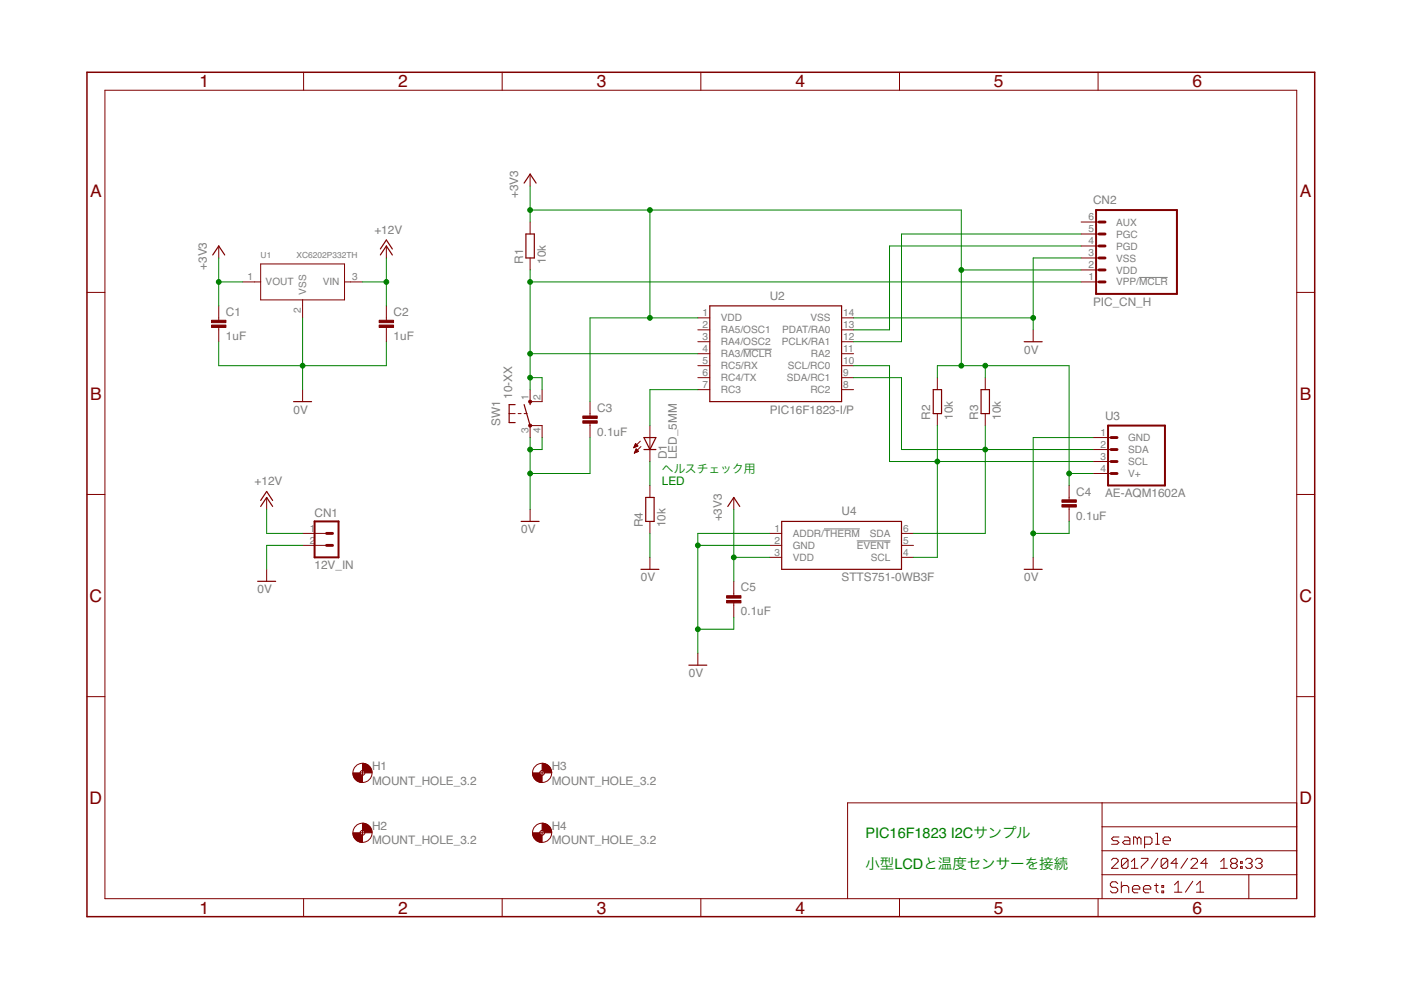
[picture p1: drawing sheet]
<?xml version="1.0" encoding="utf-8"?>
<!DOCTYPE eagle SYSTEM "eagle.dtd">
<eagle version="7.5.0">
<drawing>
<settings>
<setting alwaysvectorfont="no"/>
<setting verticaltext="up"/>
</settings>
<grid distance="0.1" unitdist="inch" unit="inch" style="lines" multiple="1" display="no" altdistance="0.01" altunitdist="inch" altunit="inch"/>
<schematic xreflabel="%F%N/%S.%C%R" xrefpart="/%S.%C%R">
<libraries>
<library name="Generic">
<symbols>
<symbol name="A4L-LOC">
<wire x1="256.54" y1="3.81" x2="256.54" y2="8.89" width="0.1016" layer="94"/>
<wire x1="256.54" y1="8.89" x2="256.54" y2="13.97" width="0.1016" layer="94"/>
<wire x1="256.54" y1="13.97" x2="256.54" y2="19.05" width="0.1016" layer="94"/>
<wire x1="256.54" y1="19.05" x2="256.54" y2="24.13" width="0.1016" layer="94"/>
<wire x1="161.29" y1="3.81" x2="161.29" y2="24.13" width="0.1016" layer="94"/>
<wire x1="161.29" y1="24.13" x2="215.265" y2="24.13" width="0.1016" layer="94"/>
<wire x1="215.265" y1="24.13" x2="256.54" y2="24.13" width="0.1016" layer="94"/>
<wire x1="246.38" y1="3.81" x2="246.38" y2="8.89" width="0.1016" layer="94"/>
<wire x1="246.38" y1="8.89" x2="256.54" y2="8.89" width="0.1016" layer="94"/>
<wire x1="246.38" y1="8.89" x2="215.265" y2="8.89" width="0.1016" layer="94"/>
<wire x1="215.265" y1="8.89" x2="215.265" y2="3.81" width="0.1016" layer="94"/>
<wire x1="215.265" y1="8.89" x2="215.265" y2="13.97" width="0.1016" layer="94"/>
<wire x1="215.265" y1="13.97" x2="256.54" y2="13.97" width="0.1016" layer="94"/>
<wire x1="215.265" y1="13.97" x2="215.265" y2="19.05" width="0.1016" layer="94"/>
<wire x1="215.265" y1="19.05" x2="256.54" y2="19.05" width="0.1016" layer="94"/>
<wire x1="215.265" y1="19.05" x2="215.265" y2="24.13" width="0.1016" layer="94"/>
<text x="217.17" y="15.24" size="2.54" layer="94" font="vector">&gt;DRAWING_NAME</text>
<text x="217.17" y="10.16" size="2.286" layer="94" font="vector">&gt;LAST_DATE_TIME</text>
<text x="230.505" y="5.08" size="2.54" layer="94" font="vector">&gt;SHEET</text>
<text x="216.916" y="4.953" size="2.54" layer="94" font="vector">Sheet:</text>
<frame x1="0" y1="0" x2="260.35" y2="179.07" columns="6" rows="4" layer="94"/>
</symbol>
<symbol name="MOUNT_HOLE">
<wire x1="0" y1="1.27" x2="1.27" y2="0" width="1.524" layer="94" curve="-90" cap="flat"/>
<wire x1="-1.27" y1="0" x2="0" y2="-1.27" width="1.524" layer="94" curve="90" cap="flat"/>
<wire x1="-0.508" y1="0" x2="0.508" y2="0" width="0.0508" layer="94"/>
<wire x1="0" y1="0.508" x2="0" y2="-0.508" width="0.0508" layer="94"/>
<circle x="0" y="0" radius="2.032" width="0.0508" layer="94"/>
<circle x="0" y="0" radius="0.508" width="0.0508" layer="94"/>
<text x="2.032" y="0.5842" size="1.778" layer="95">&gt;NAME</text>
<text x="2.032" y="-2.4638" size="1.778" layer="96">&gt;VALUE</text>
</symbol>
</symbols>
<devicesets>
<deviceset name="A4L-LOC" prefix="FRAME">
<gates>
<gate name="G$1" symbol="A4L-LOC" x="0" y="0"/>
</gates>
<devices>
<device name="">
<technologies>
<technology name=""/>
</technologies>
</device>
</devices>
</deviceset>
<deviceset name="MOUNT_HOLE" prefix="H">
<gates>
<gate name="G$1" symbol="MOUNT_HOLE" x="0" y="0"/>
</gates>
<devices>
<device name="_3.2" package="3,2">
<technologies>
<technology name=""/>
</technologies>
</device>
</devices>
</deviceset>
</devicesets>
</library>
<library name="Parts">
<symbols>
<symbol name="RESISTOR">
<wire x1="2.54" y1="-0.889" x2="7.62" y2="-0.889" width="0.254" layer="94"/>
<wire x1="7.62" y1="0.889" x2="2.54" y2="0.889" width="0.254" layer="94"/>
<wire x1="7.62" y1="-0.889" x2="7.62" y2="0.889" width="0.254" layer="94"/>
<wire x1="2.54" y1="-0.889" x2="2.54" y2="0.889" width="0.254" layer="94"/>
<text x="1.27" y="1.4986" size="1.778" layer="95">&gt;NAME</text>
<text x="1.27" y="-3.302" size="1.778" layer="96">&gt;VALUE</text>
<pin name="2" x="10.16" y="0" visible="off" length="short" direction="pas" swaplevel="1" rot="R180"/>
<pin name="1" x="0" y="0" visible="off" length="short" direction="pas" swaplevel="1"/>
</symbol>
<symbol name="CAP">
<wire x1="0" y1="-2.54" x2="0" y2="-3.048" width="0.1524" layer="94"/>
<wire x1="0" y1="-5.08" x2="0" y2="-4.572" width="0.1524" layer="94"/>
<text x="1.524" y="-2.159" size="1.778" layer="95">&gt;NAME</text>
<text x="1.524" y="-7.239" size="1.778" layer="96">&gt;VALUE</text>
<rectangle x1="-1.524" y1="-4.572" x2="1.524" y2="-4.064" layer="94"/>
<rectangle x1="-1.524" y1="-3.556" x2="1.524" y2="-3.048" layer="94"/>
<pin name="1" x="0" y="0" visible="off" length="short" direction="pas" swaplevel="1" rot="R270"/>
<pin name="2" x="0" y="-7.62" visible="off" length="short" direction="pas" swaplevel="1" rot="R90"/>
</symbol>
<symbol name="TS2">
<wire x1="0" y1="1.905" x2="0" y2="2.54" width="0.254" layer="94"/>
<wire x1="-4.445" y1="1.905" x2="-3.175" y2="1.905" width="0.254" layer="94"/>
<wire x1="-4.445" y1="-1.905" x2="-3.175" y2="-1.905" width="0.254" layer="94"/>
<wire x1="-4.445" y1="1.905" x2="-4.445" y2="0" width="0.254" layer="94"/>
<wire x1="-4.445" y1="0" x2="-4.445" y2="-1.905" width="0.254" layer="94"/>
<wire x1="-2.54" y1="0" x2="-1.905" y2="0" width="0.1524" layer="94"/>
<wire x1="-1.27" y1="0" x2="-0.635" y2="0" width="0.1524" layer="94"/>
<wire x1="-4.445" y1="0" x2="-3.175" y2="0" width="0.1524" layer="94"/>
<wire x1="2.54" y1="2.54" x2="0" y2="2.54" width="0.1524" layer="94"/>
<wire x1="2.54" y1="-2.54" x2="0" y2="-2.54" width="0.1524" layer="94"/>
<wire x1="0" y1="-2.54" x2="-1.27" y2="1.905" width="0.254" layer="94"/>
<circle x="0" y="-2.54" radius="0.127" width="0.4064" layer="94"/>
<circle x="0" y="2.54" radius="0.127" width="0.4064" layer="94"/>
<text x="-6.35" y="-2.54" size="1.778" layer="95" rot="R90">&gt;NAME</text>
<text x="-3.81" y="3.175" size="1.778" layer="96" rot="R90">&gt;VALUE</text>
<pin name="P" x="0" y="-5.08" visible="pad" length="short" direction="pas" swaplevel="2" rot="R90"/>
<pin name="S" x="0" y="5.08" visible="pad" length="short" direction="pas" swaplevel="1" rot="R270"/>
<pin name="S1" x="2.54" y="5.08" visible="pad" length="short" direction="pas" swaplevel="1" rot="R270"/>
<pin name="P1" x="2.54" y="-5.08" visible="pad" length="short" direction="pas" swaplevel="2" rot="R90"/>
</symbol>
<symbol name="PMIC-XC6202">
<wire x1="-8.89" y1="3.81" x2="8.89" y2="3.81" width="0.1524" layer="94"/>
<wire x1="8.89" y1="3.81" x2="8.89" y2="0" width="0.1524" layer="94"/>
<wire x1="8.89" y1="0" x2="8.89" y2="-3.81" width="0.1524" layer="94"/>
<wire x1="8.89" y1="-3.81" x2="0" y2="-3.81" width="0.1524" layer="94"/>
<wire x1="0" y1="-3.81" x2="-8.89" y2="-3.81" width="0.1524" layer="94"/>
<wire x1="-8.89" y1="-3.81" x2="-8.89" y2="0" width="0.1524" layer="94"/>
<pin name="VOUT" x="-12.7" y="0" length="short" direction="pas"/>
<pin name="VIN" x="12.7" y="0" length="short" direction="pas" rot="R180"/>
<pin name="VSS" x="0" y="-7.62" length="short" direction="pas" rot="R90"/>
<wire x1="-8.89" y1="0" x2="-8.89" y2="3.81" width="0.1524" layer="94"/>
<wire x1="-10.16" y1="0" x2="-8.89" y2="0" width="0.1524" layer="94"/>
<wire x1="0" y1="-5.08" x2="0" y2="-3.81" width="0.1524" layer="94"/>
<wire x1="10.16" y1="0" x2="8.89" y2="0" width="0.1524" layer="94"/>
<text x="-1.27" y="5.08" size="1.27" layer="96" ratio="10">&gt;VALUE</text>
<text x="-8.89" y="5.08" size="1.27" layer="95" ratio="10">&gt;NAME</text>
</symbol>
<symbol name="PIC16F1823">
<wire x1="2.54" y1="2.54" x2="30.48" y2="2.54" width="0.254" layer="94"/>
<wire x1="30.48" y1="2.54" x2="30.48" y2="-17.78" width="0.254" layer="94"/>
<wire x1="30.48" y1="-17.78" x2="2.54" y2="-17.78" width="0.254" layer="94"/>
<text x="15.24" y="3.81" size="1.778" layer="95">&gt;NAME</text>
<text x="15.24" y="-20.32" size="1.778" layer="96">&gt;VALUE</text>
<pin name="VDD" x="0" y="0" length="short" direction="pas"/>
<pin name="RA5/OSC1" x="0" y="-2.54" length="short"/>
<pin name="RA4/OSC2" x="0" y="-5.08" length="short"/>
<pin name="VSS" x="33.02" y="0" length="short" direction="pas" rot="R180"/>
<pin name="PDAT/RA0" x="33.02" y="-2.54" length="short" rot="R180"/>
<pin name="PCLK/RA1" x="33.02" y="-5.08" length="short" rot="R180"/>
<pin name="RC2" x="33.02" y="-15.24" length="short" rot="R180"/>
<pin name="RA3/!MCLR!" x="0" y="-7.62" length="short"/>
<pin name="RA2" x="33.02" y="-7.62" length="short" rot="R180"/>
<pin name="SDA/RC1" x="33.02" y="-12.7" length="short" rot="R180"/>
<pin name="RC3" x="0" y="-15.24" length="short"/>
<pin name="RC4/TX" x="0" y="-12.7" length="short"/>
<wire x1="2.54" y1="-17.78" x2="2.54" y2="2.54" width="0.254" layer="94"/>
<pin name="RC5/RX" x="0" y="-10.16" length="short"/>
<pin name="SCL/RC0" x="33.02" y="-10.16" length="short" rot="R180"/>
</symbol>
<symbol name="LED">
<wire x1="1.27" y1="0" x2="0" y2="-2.54" width="0.254" layer="94"/>
<wire x1="0" y1="-2.54" x2="-1.27" y2="0" width="0.254" layer="94"/>
<wire x1="1.27" y1="-2.54" x2="0" y2="-2.54" width="0.254" layer="94"/>
<wire x1="0" y1="-2.54" x2="-1.27" y2="-2.54" width="0.254" layer="94"/>
<wire x1="1.27" y1="0" x2="0" y2="0" width="0.254" layer="94"/>
<wire x1="0" y1="0" x2="-1.27" y2="0" width="0.254" layer="94"/>
<wire x1="0" y1="0" x2="0" y2="-2.54" width="0.1524" layer="94"/>
<wire x1="-2.032" y1="-0.762" x2="-3.429" y2="-2.159" width="0.1524" layer="94"/>
<wire x1="-1.905" y1="-1.905" x2="-3.302" y2="-3.302" width="0.1524" layer="94"/>
<text x="3.556" y="-4.572" size="1.778" layer="95" rot="R90">&gt;NAME</text>
<text x="5.715" y="-4.572" size="1.778" layer="96" rot="R90">&gt;VALUE</text>
<pin name="C" x="0" y="-5.08" visible="off" length="short" direction="pas" rot="R90"/>
<pin name="A" x="0" y="2.54" visible="off" length="short" direction="pas" rot="R270"/>
<polygon width="0.1524" layer="94">
<vertex x="-3.429" y="-2.159"/>
<vertex x="-3.048" y="-1.27"/>
<vertex x="-2.54" y="-1.778"/>
</polygon>
<polygon width="0.1524" layer="94">
<vertex x="-3.302" y="-3.302"/>
<vertex x="-2.921" y="-2.413"/>
<vertex x="-2.413" y="-2.921"/>
</polygon>
</symbol>
<symbol name="STTS751">
<wire x1="2.54" y1="2.54" x2="27.94" y2="2.54" width="0.254" layer="94"/>
<wire x1="27.94" y1="2.54" x2="27.94" y2="-7.62" width="0.254" layer="94"/>
<wire x1="27.94" y1="-7.62" x2="2.54" y2="-7.62" width="0.254" layer="94"/>
<wire x1="2.54" y1="-7.62" x2="2.54" y2="2.54" width="0.254" layer="94"/>
<text x="15.24" y="3.81" size="1.778" layer="95">&gt;NAME</text>
<text x="15.24" y="-10.16" size="1.778" layer="96">&gt;VALUE</text>
<pin name="ADDR/!THERM!" x="0" y="0" length="short"/>
<pin name="VDD" x="0" y="-5.08" length="short" direction="pas"/>
<pin name="GND" x="0" y="-2.54" length="short" direction="pas"/>
<pin name="SDA" x="30.48" y="0" length="short" rot="R180"/>
<pin name="!EVENT!" x="30.48" y="-2.54" length="short" rot="R180"/>
<pin name="SCL" x="30.48" y="-5.08" length="short" rot="R180"/>
</symbol>
</symbols>
<devicesets>
<deviceset name="RESISTOR" prefix="R" uservalue="yes">
<gates>
<gate name="G$1" symbol="RESISTOR" x="0" y="0"/>
</gates>
<devices>
<device name="_0805" package="SMD_2012">
<connects>
<connect gate="G$1" pin="1" pad="1"/>
<connect gate="G$1" pin="2" pad="2"/>
</connects>
<technologies>
<technology name=""/>
</technologies>
</device>
<device name="_0603" package="SMD_1608">
<connects>
<connect gate="G$1" pin="1" pad="1"/>
<connect gate="G$1" pin="2" pad="2"/>
</connects>
<technologies>
<technology name=""/>
</technologies>
</device>
<device name="_600MIL" package="RESISTOR_0411_600MIL">
<connects>
<connect gate="G$1" pin="1" pad="1"/>
<connect gate="G$1" pin="2" pad="2"/>
</connects>
<technologies>
<technology name=""/>
</technologies>
</device>
<device name="_300MIL" package="RESISTOR_0207_300MIL">
<connects>
<connect gate="G$1" pin="1" pad="1"/>
<connect gate="G$1" pin="2" pad="2"/>
</connects>
<technologies>
<technology name=""/>
</technologies>
</device>
</devices>
</deviceset>
<deviceset name="CAP" prefix="C" uservalue="yes">
<gates>
<gate name="G$1" symbol="CAP" x="0" y="0"/>
</gates>
<devices>
<device name="_0805" package="SMD_2012">
<connects>
<connect gate="G$1" pin="1" pad="1"/>
<connect gate="G$1" pin="2" pad="2"/>
</connects>
<technologies>
<technology name=""/>
</technologies>
</device>
<device name="_0603" package="SMD_1608">
<connects>
<connect gate="G$1" pin="1" pad="1"/>
<connect gate="G$1" pin="2" pad="2"/>
</connects>
<technologies>
<technology name=""/>
</technologies>
</device>
<device name="_100MIL" package="CAP_100MIL">
<connects>
<connect gate="G$1" pin="1" pad="1"/>
<connect gate="G$1" pin="2" pad="2"/>
</connects>
<technologies>
<technology name=""/>
</technologies>
</device>
<device name="_200MIL" package="CAP_200MIL">
<connects>
<connect gate="G$1" pin="1" pad="1"/>
<connect gate="G$1" pin="2" pad="2"/>
</connects>
<technologies>
<technology name=""/>
</technologies>
</device>
</devices>
</deviceset>
<deviceset name="10-XX" prefix="SW">
<gates>
<gate name="1" symbol="TS2" x="0" y="0"/>
</gates>
<devices>
<device name="" package="B3F-10XX">
<connects>
<connect gate="1" pin="P" pad="3"/>
<connect gate="1" pin="P1" pad="4"/>
<connect gate="1" pin="S" pad="1"/>
<connect gate="1" pin="S1" pad="2"/>
</connects>
<technologies>
<technology name=""/>
</technologies>
</device>
</devices>
</deviceset>
<deviceset name="XC6202*" prefix="U">
<gates>
<gate name="G$1" symbol="PMIC-XC6202" x="0" y="7.62"/>
</gates>
<devices>
<device name="P332TH" package="TO92-LINE">
<connects>
<connect gate="G$1" pin="VIN" pad="3"/>
<connect gate="G$1" pin="VOUT" pad="1"/>
<connect gate="G$1" pin="VSS" pad="2"/>
</connects>
<technologies>
<technology name=""/>
</technologies>
</device>
<device name="P502TB" package="TO92-LINE">
<connects>
<connect gate="G$1" pin="VIN" pad="3"/>
<connect gate="G$1" pin="VOUT" pad="1"/>
<connect gate="G$1" pin="VSS" pad="2"/>
</connects>
<technologies>
<technology name=""/>
</technologies>
</device>
</devices>
</deviceset>
<deviceset name="PIC16F1823*" prefix="U">
<gates>
<gate name="G$1" symbol="PIC16F1823" x="0" y="0"/>
</gates>
<devices>
<device name="-I/P" package="DIL14">
<connects>
<connect gate="G$1" pin="PCLK/RA1" pad="12"/>
<connect gate="G$1" pin="PDAT/RA0" pad="13"/>
<connect gate="G$1" pin="RA2" pad="11"/>
<connect gate="G$1" pin="RA3/!MCLR!" pad="4"/>
<connect gate="G$1" pin="RA4/OSC2" pad="3"/>
<connect gate="G$1" pin="RA5/OSC1" pad="2"/>
<connect gate="G$1" pin="RC2" pad="8"/>
<connect gate="G$1" pin="RC3" pad="7"/>
<connect gate="G$1" pin="RC4/TX" pad="6"/>
<connect gate="G$1" pin="RC5/RX" pad="5"/>
<connect gate="G$1" pin="SCL/RC0" pad="10"/>
<connect gate="G$1" pin="SDA/RC1" pad="9"/>
<connect gate="G$1" pin="VDD" pad="1"/>
<connect gate="G$1" pin="VSS" pad="14"/>
</connects>
<technologies>
<technology name=""/>
</technologies>
</device>
</devices>
</deviceset>
<deviceset name="LED" prefix="D">
<gates>
<gate name="G$1" symbol="LED" x="0" y="-2.54"/>
</gates>
<devices>
<device name="_5MM" package="LED5MM">
<connects>
<connect gate="G$1" pin="A" pad="A"/>
<connect gate="G$1" pin="C" pad="K"/>
</connects>
<technologies>
<technology name=""/>
</technologies>
</device>
</devices>
</deviceset>
<deviceset name="STTS751" prefix="U">
<gates>
<gate name="G$1" symbol="STTS751" x="0" y="0"/>
</gates>
<devices>
<device name="-0WB3F" package="SOT23-6L">
<connects>
<connect gate="G$1" pin="!EVENT!" pad="5"/>
<connect gate="G$1" pin="ADDR/!THERM!" pad="1"/>
<connect gate="G$1" pin="GND" pad="2"/>
<connect gate="G$1" pin="SCL" pad="4"/>
<connect gate="G$1" pin="SDA" pad="6"/>
<connect gate="G$1" pin="VDD" pad="3"/>
</connects>
<technologies>
<technology name=""/>
</technologies>
</device>
</devices>
</deviceset>
</devicesets>
</library>
<library name="Supply">
<symbols>
<symbol name="+12V">
<wire x1="1.27" y1="-1.905" x2="0" y2="0" width="0.254" layer="94"/>
<wire x1="0" y1="0" x2="-1.27" y2="-1.905" width="0.254" layer="94"/>
<wire x1="1.27" y1="-0.635" x2="0" y2="1.27" width="0.254" layer="94"/>
<wire x1="0" y1="1.27" x2="-1.27" y2="-0.635" width="0.254" layer="94"/>
<text x="-2.54" y="2.54" size="1.778" layer="96">&gt;VALUE</text>
<pin name="+12V" x="0" y="-2.54" visible="off" length="short" direction="sup" rot="R90"/>
</symbol>
<symbol name="0V">
<wire x1="-1.905" y1="0" x2="1.905" y2="0" width="0.254" layer="94"/>
<text x="-1.905" y="-2.54" size="1.778" layer="96">&gt;VALUE</text>
<pin name="0V" x="0" y="2.54" visible="off" length="short" direction="sup" rot="R270"/>
</symbol>
<symbol name="+3V3">
<wire x1="1.27" y1="-1.905" x2="0" y2="0" width="0.254" layer="94"/>
<wire x1="0" y1="0" x2="-1.27" y2="-1.905" width="0.254" layer="94"/>
<text x="-2.54" y="-5.08" size="1.778" layer="96" rot="R90">&gt;VALUE</text>
<pin name="+3V3" x="0" y="-2.54" visible="off" length="short" direction="sup" rot="R90"/>
</symbol>
</symbols>
<devicesets>
<deviceset name="+12V" prefix="P+">
<gates>
<gate name="1" symbol="+12V" x="0" y="0"/>
</gates>
<devices>
<device name="">
<technologies>
<technology name=""/>
</technologies>
</device>
</devices>
</deviceset>
<deviceset name="0V" prefix="GND">
<gates>
<gate name="1" symbol="0V" x="0" y="0"/>
</gates>
<devices>
<device name="">
<technologies>
<technology name=""/>
</technologies>
</device>
</devices>
</deviceset>
<deviceset name="+3V3" prefix="+3V3">
<gates>
<gate name="G$1" symbol="+3V3" x="0" y="0"/>
</gates>
<devices>
<device name="">
<technologies>
<technology name=""/>
</technologies>
</device>
</devices>
</deviceset>
</devicesets>
</library>
<library name="Connectors">
<symbols>
<symbol name="PIC_CN">
<wire x1="20.32" y1="-2.54" x2="3.175" y2="-2.54" width="0.4064" layer="94"/>
<wire x1="3.81" y1="5.08" x2="5.08" y2="5.08" width="0.6096" layer="94"/>
<wire x1="3.81" y1="2.54" x2="5.08" y2="2.54" width="0.6096" layer="94"/>
<wire x1="3.81" y1="0" x2="5.08" y2="0" width="0.6096" layer="94"/>
<wire x1="3.81" y1="10.16" x2="5.08" y2="10.16" width="0.6096" layer="94"/>
<wire x1="3.81" y1="7.62" x2="5.08" y2="7.62" width="0.6096" layer="94"/>
<wire x1="3.81" y1="12.7" x2="5.08" y2="12.7" width="0.6096" layer="94"/>
<wire x1="3.175" y1="15.24" x2="3.175" y2="-2.54" width="0.4064" layer="94"/>
<wire x1="20.32" y1="-2.54" x2="20.32" y2="15.24" width="0.4064" layer="94"/>
<wire x1="3.175" y1="15.24" x2="20.32" y2="15.24" width="0.4064" layer="94"/>
<text x="2.54" y="-5.08" size="1.778" layer="96">&gt;VALUE</text>
<pin name="VPP/!MCLR" x="0" y="0" length="middle" direction="in" swaplevel="1"/>
<pin name="VDD" x="0" y="2.54" length="middle" direction="pas" swaplevel="1"/>
<pin name="VSS" x="0" y="5.08" length="middle" direction="pas" swaplevel="1"/>
<pin name="PGD" x="0" y="7.62" length="middle" swaplevel="1"/>
<pin name="PGC" x="0" y="10.16" length="middle" direction="in" swaplevel="1"/>
<pin name="AUX" x="0" y="12.7" length="middle" swaplevel="1"/>
<text x="2.54" y="16.51" size="1.778" layer="95">&gt;NAME</text>
</symbol>
<symbol name="CN_CONNECTION">
<wire x1="5.08" y1="-2.54" x2="0" y2="-2.54" width="0.4064" layer="94"/>
<wire x1="2.54" y1="2.54" x2="3.81" y2="2.54" width="0.6096" layer="94"/>
<wire x1="2.54" y1="0" x2="3.81" y2="0" width="0.6096" layer="94"/>
<wire x1="0" y1="5.08" x2="0" y2="-2.54" width="0.4064" layer="94"/>
<wire x1="5.08" y1="-2.54" x2="5.08" y2="5.08" width="0.4064" layer="94"/>
<wire x1="0" y1="5.08" x2="5.08" y2="5.08" width="0.4064" layer="94"/>
<text x="0" y="-5.08" size="1.778" layer="96">&gt;VALUE</text>
<pin name="2" x="-2.54" y="0" visible="pad" length="middle" direction="pas" swaplevel="1"/>
<pin name="1" x="-2.54" y="2.54" visible="pad" length="middle" direction="pas" swaplevel="1"/>
<text x="0" y="6.096" size="1.778" layer="95">&gt;NAME</text>
</symbol>
</symbols>
<devicesets>
<deviceset name="PIC_CN" prefix="CN">
<gates>
<gate name="G$1" symbol="PIC_CN" x="0" y="0"/>
</gates>
<devices>
<device name="_H" package="HEADER_6PIN">
<connects>
<connect gate="G$1" pin="AUX" pad="6"/>
<connect gate="G$1" pin="PGC" pad="5"/>
<connect gate="G$1" pin="PGD" pad="4"/>
<connect gate="G$1" pin="VDD" pad="2"/>
<connect gate="G$1" pin="VPP/!MCLR" pad="1"/>
<connect gate="G$1" pin="VSS" pad="3"/>
</connects>
<technologies>
<technology name=""/>
</technologies>
</device>
</devices>
</deviceset>
<deviceset name="CONN_2PIN" prefix="CN">
<gates>
<gate name="G$1" symbol="CN_CONNECTION" x="2.54" y="-2.54"/>
</gates>
<devices>
<device name="-L" package="HEADER_L_2PIN">
<connects>
<connect gate="G$1" pin="1" pad="1"/>
<connect gate="G$1" pin="2" pad="2"/>
</connects>
<technologies>
<technology name=""/>
</technologies>
</device>
</devices>
</deviceset>
</devicesets>
</library>
<library name="PartsForProto">
<symbols>
<symbol name="AE-AQM1602A">
<wire x1="15.24" y1="-10.16" x2="3.175" y2="-10.16" width="0.4064" layer="94"/>
<wire x1="3.81" y1="-5.08" x2="5.08" y2="-5.08" width="0.6096" layer="94"/>
<wire x1="3.81" y1="-7.62" x2="5.08" y2="-7.62" width="0.6096" layer="94"/>
<wire x1="3.81" y1="0" x2="5.08" y2="0" width="0.6096" layer="94"/>
<wire x1="3.81" y1="-2.54" x2="5.08" y2="-2.54" width="0.6096" layer="94"/>
<wire x1="3.175" y1="2.54" x2="3.175" y2="-10.16" width="0.4064" layer="94"/>
<wire x1="15.24" y1="-10.16" x2="15.24" y2="2.54" width="0.4064" layer="94"/>
<wire x1="3.175" y1="2.54" x2="15.24" y2="2.54" width="0.4064" layer="94"/>
<text x="2.54" y="-12.7" size="1.778" layer="96">&gt;VALUE</text>
<pin name="V+" x="0" y="-7.62" length="middle" direction="pas" swaplevel="1"/>
<pin name="GND" x="0" y="0" length="middle" direction="pas" swaplevel="1"/>
<pin name="SCL" x="0" y="-5.08" length="middle" swaplevel="1"/>
<pin name="SDA" x="0" y="-2.54" length="middle" swaplevel="1"/>
<text x="2.54" y="3.81" size="1.778" layer="95">&gt;NAME</text>
</symbol>
</symbols>
<devicesets>
<deviceset name="AE-AQM1602A" prefix="U">
<gates>
<gate name="G$1" symbol="AE-AQM1602A" x="0" y="0"/>
</gates>
<devices>
<device name="" package="AE-AQM1602A">
<connects>
<connect gate="G$1" pin="GND" pad="1"/>
<connect gate="G$1" pin="SCL" pad="3"/>
<connect gate="G$1" pin="SDA" pad="2"/>
<connect gate="G$1" pin="V+" pad="4"/>
</connects>
<technologies>
<technology name=""/>
</technologies>
</device>
</devices>
</deviceset>
</devicesets>
</library>
</libraries>
<attributes>
</attributes>
<variantdefs>
</variantdefs>
<classes>
<class number="0" name="default" width="0" drill="0">
</class>
</classes>
<parts>
<part name="FRAME1" library="Generic" deviceset="A4L-LOC" device=""/>
<part name="C3" library="Parts" deviceset="CAP" device="_200MIL" value="0.1uF"/>
<part name="R1" library="Parts" deviceset="RESISTOR" device="_300MIL" value="10k"/>
<part name="CN2" library="Connectors" deviceset="PIC_CN" device="_H"/>
<part name="U1" library="Parts" deviceset="XC6202*" device="P332TH" value="XC6202P332TH"/>
<part name="C1" library="Parts" deviceset="CAP" device="_200MIL" value="1uF"/>
<part name="C2" library="Parts" deviceset="CAP" device="_200MIL" value="1uF"/>
<part name="P+6" library="Supply" deviceset="+12V" device=""/>
<part name="GND6" library="Supply" deviceset="0V" device=""/>
<part name="SW1" library="Parts" deviceset="10-XX" device=""/>
<part name="GND1" library="Supply" deviceset="0V" device=""/>
<part name="H1" library="Generic" deviceset="MOUNT_HOLE" device="_3.2"/>
<part name="H2" library="Generic" deviceset="MOUNT_HOLE" device="_3.2"/>
<part name="H3" library="Generic" deviceset="MOUNT_HOLE" device="_3.2"/>
<part name="H4" library="Generic" deviceset="MOUNT_HOLE" device="_3.2"/>
<part name="GND3" library="Supply" deviceset="0V" device=""/>
<part name="P+2" library="Supply" deviceset="+12V" device=""/>
<part name="CN1" library="Connectors" deviceset="CONN_2PIN" device="-L" value="12V_IN"/>
<part name="U3" library="PartsForProto" deviceset="AE-AQM1602A" device=""/>
<part name="GND4" library="Supply" deviceset="0V" device=""/>
<part name="U2" library="Parts" deviceset="PIC16F1823*" device="-I/P"/>
<part name="R2" library="Parts" deviceset="RESISTOR" device="_300MIL" value="10k"/>
<part name="R3" library="Parts" deviceset="RESISTOR" device="_300MIL" value="10k"/>
<part name="+3V1" library="Supply" deviceset="+3V3" device=""/>
<part name="+3V2" library="Supply" deviceset="+3V3" device=""/>
<part name="C4" library="Parts" deviceset="CAP" device="_200MIL" value="0.1uF"/>
<part name="GND2" library="Supply" deviceset="0V" device=""/>
<part name="D1" library="Parts" deviceset="LED" device="_5MM"/>
<part name="R4" library="Parts" deviceset="RESISTOR" device="_300MIL" value="10k"/>
<part name="GND5" library="Supply" deviceset="0V" device=""/>
<part name="U4" library="Parts" deviceset="STTS751" device="-0WB3F"/>
<part name="C5" library="Parts" deviceset="CAP" device="_200MIL" value="0.1uF"/>
<part name="GND7" library="Supply" deviceset="0V" device=""/>
<part name="+3V3" library="Supply" deviceset="+3V3" device=""/>
</parts>
<sheets>
<sheet>
<plain>
<text x="121.92" y="91.44" size="1.778" layer="91">ヘルスチェック用
LED</text>
<text x="165.1" y="10.16" size="2.1844" layer="91">PIC16F1823 I2Cサンプル

小型LCDと温度センサーを接続</text>
</plain>
<instances>
<instance part="FRAME1" gate="G$1" x="0" y="0"/>
<instance part="C3" gate="G$1" x="106.68" y="109.22"/>
<instance part="R1" gate="G$1" x="93.98" y="137.16" rot="R90"/>
<instance part="CN2" gate="G$1" x="210.82" y="134.62"/>
<instance part="U1" gate="G$1" x="45.72" y="134.62"/>
<instance part="C1" gate="G$1" x="27.94" y="129.54"/>
<instance part="C2" gate="G$1" x="63.5" y="129.54"/>
<instance part="P+6" gate="1" x="63.5" y="142.24"/>
<instance part="GND6" gate="1" x="45.72" y="109.22"/>
<instance part="SW1" gate="1" x="93.98" y="106.68"/>
<instance part="GND1" gate="1" x="93.98" y="83.82"/>
<instance part="H1" gate="G$1" x="58.42" y="30.48"/>
<instance part="H2" gate="G$1" x="58.42" y="17.78"/>
<instance part="H3" gate="G$1" x="96.52" y="30.48"/>
<instance part="H4" gate="G$1" x="96.52" y="17.78"/>
<instance part="GND3" gate="1" x="38.1" y="71.12"/>
<instance part="P+2" gate="1" x="38.1" y="88.9"/>
<instance part="CN1" gate="G$1" x="48.26" y="78.74"/>
<instance part="U3" gate="G$1" x="213.36" y="101.6"/>
<instance part="GND4" gate="1" x="200.66" y="73.66"/>
<instance part="U2" gate="G$1" x="129.54" y="127"/>
<instance part="R2" gate="G$1" x="180.34" y="104.14" rot="R90"/>
<instance part="R3" gate="G$1" x="190.5" y="104.14" rot="R90"/>
<instance part="+3V1" gate="G$1" x="27.94" y="142.24"/>
<instance part="+3V2" gate="G$1" x="93.98" y="157.48"/>
<instance part="C4" gate="G$1" x="208.28" y="91.44"/>
<instance part="GND2" gate="1" x="200.66" y="121.92"/>
<instance part="D1" gate="G$1" x="119.38" y="101.6"/>
<instance part="R4" gate="G$1" x="119.38" y="81.28" rot="R90"/>
<instance part="GND5" gate="1" x="119.38" y="73.66"/>
<instance part="U4" gate="G$1" x="144.78" y="81.28"/>
<instance part="C5" gate="G$1" x="137.16" y="71.12"/>
<instance part="GND7" gate="1" x="129.54" y="53.34"/>
<instance part="+3V3" gate="G$1" x="137.16" y="88.9"/>
</instances>
<busses>
</busses>
<nets>
<net name="+12V" class="0">
<segment>
<pinref part="P+6" gate="1" pin="+12V"/>
<pinref part="C2" gate="G$1" pin="1"/>
<wire x1="63.5" y1="139.7" x2="63.5" y2="134.62" width="0.1524" layer="91"/>
<pinref part="U1" gate="G$1" pin="VIN"/>
<wire x1="63.5" y1="134.62" x2="63.5" y2="129.54" width="0.1524" layer="91"/>
<wire x1="63.5" y1="134.62" x2="58.42" y2="134.62" width="0.1524" layer="91"/>
<junction x="63.5" y="134.62"/>
</segment>
<segment>
<pinref part="CN1" gate="G$1" pin="1"/>
<pinref part="P+2" gate="1" pin="+12V"/>
<wire x1="45.72" y1="81.28" x2="38.1" y2="81.28" width="0.1524" layer="91"/>
<wire x1="38.1" y1="81.28" x2="38.1" y2="86.36" width="0.1524" layer="91"/>
</segment>
</net>
<net name="0V" class="0">
<segment>
<pinref part="U1" gate="G$1" pin="VSS"/>
<wire x1="45.72" y1="127" x2="45.72" y2="116.84" width="0.1524" layer="91"/>
<pinref part="C1" gate="G$1" pin="2"/>
<wire x1="27.94" y1="121.92" x2="27.94" y2="116.84" width="0.1524" layer="91"/>
<wire x1="27.94" y1="116.84" x2="45.72" y2="116.84" width="0.1524" layer="91"/>
<junction x="45.72" y="116.84"/>
<wire x1="45.72" y1="116.84" x2="63.5" y2="116.84" width="0.1524" layer="91"/>
<pinref part="C2" gate="G$1" pin="2"/>
<wire x1="63.5" y1="116.84" x2="63.5" y2="121.92" width="0.1524" layer="91"/>
<pinref part="GND6" gate="1" pin="0V"/>
<wire x1="45.72" y1="111.76" x2="45.72" y2="116.84" width="0.1524" layer="91"/>
</segment>
<segment>
<pinref part="SW1" gate="1" pin="P"/>
<wire x1="93.98" y1="101.6" x2="93.98" y2="99.06" width="0.1524" layer="91"/>
<pinref part="SW1" gate="1" pin="P1"/>
<wire x1="93.98" y1="99.06" x2="93.98" y2="93.98" width="0.1524" layer="91"/>
<wire x1="93.98" y1="93.98" x2="93.98" y2="86.36" width="0.1524" layer="91"/>
<wire x1="96.52" y1="101.6" x2="96.52" y2="99.06" width="0.1524" layer="91"/>
<wire x1="96.52" y1="99.06" x2="93.98" y2="99.06" width="0.1524" layer="91"/>
<junction x="93.98" y="99.06"/>
<pinref part="GND1" gate="1" pin="0V"/>
<wire x1="106.68" y1="93.98" x2="93.98" y2="93.98" width="0.1524" layer="91"/>
<junction x="93.98" y="93.98"/>
<pinref part="C3" gate="G$1" pin="2"/>
<wire x1="106.68" y1="101.6" x2="106.68" y2="93.98" width="0.1524" layer="91"/>
</segment>
<segment>
<pinref part="CN1" gate="G$1" pin="2"/>
<pinref part="GND3" gate="1" pin="0V"/>
<wire x1="45.72" y1="78.74" x2="38.1" y2="78.74" width="0.1524" layer="91"/>
<wire x1="38.1" y1="78.74" x2="38.1" y2="73.66" width="0.1524" layer="91"/>
</segment>
<segment>
<pinref part="GND4" gate="1" pin="0V"/>
<pinref part="U3" gate="G$1" pin="GND"/>
<wire x1="213.36" y1="101.6" x2="200.66" y2="101.6" width="0.1524" layer="91"/>
<wire x1="200.66" y1="101.6" x2="200.66" y2="81.28" width="0.1524" layer="91"/>
<pinref part="C4" gate="G$1" pin="2"/>
<wire x1="200.66" y1="81.28" x2="200.66" y2="76.2" width="0.1524" layer="91"/>
<wire x1="208.28" y1="83.82" x2="208.28" y2="81.28" width="0.1524" layer="91"/>
<wire x1="208.28" y1="81.28" x2="200.66" y2="81.28" width="0.1524" layer="91"/>
<junction x="200.66" y="81.28"/>
</segment>
<segment>
<pinref part="CN2" gate="G$1" pin="VSS"/>
<wire x1="210.82" y1="139.7" x2="200.66" y2="139.7" width="0.1524" layer="91"/>
<pinref part="U2" gate="G$1" pin="VSS"/>
<wire x1="200.66" y1="127" x2="200.66" y2="139.7" width="0.1524" layer="91"/>
<wire x1="162.56" y1="127" x2="200.66" y2="127" width="0.1524" layer="91"/>
<pinref part="GND2" gate="1" pin="0V"/>
<wire x1="200.66" y1="127" x2="200.66" y2="124.46" width="0.1524" layer="91"/>
<junction x="200.66" y="127"/>
</segment>
<segment>
<pinref part="GND5" gate="1" pin="0V"/>
<pinref part="R4" gate="G$1" pin="1"/>
<wire x1="119.38" y1="76.2" x2="119.38" y2="81.28" width="0.1524" layer="91"/>
</segment>
<segment>
<pinref part="C5" gate="G$1" pin="2"/>
<wire x1="137.16" y1="63.5" x2="137.16" y2="60.96" width="0.1524" layer="91"/>
<wire x1="137.16" y1="60.96" x2="129.54" y2="60.96" width="0.1524" layer="91"/>
<pinref part="GND7" gate="1" pin="0V"/>
<wire x1="129.54" y1="60.96" x2="129.54" y2="55.88" width="0.1524" layer="91"/>
<wire x1="129.54" y1="60.96" x2="129.54" y2="78.74" width="0.1524" layer="91"/>
<junction x="129.54" y="60.96"/>
<pinref part="U4" gate="G$1" pin="ADDR/!THERM!"/>
<wire x1="129.54" y1="78.74" x2="129.54" y2="81.28" width="0.1524" layer="91"/>
<wire x1="129.54" y1="81.28" x2="144.78" y2="81.28" width="0.1524" layer="91"/>
<pinref part="U4" gate="G$1" pin="GND"/>
<wire x1="144.78" y1="78.74" x2="129.54" y2="78.74" width="0.1524" layer="91"/>
<junction x="129.54" y="78.74"/>
</segment>
</net>
<net name="N$3" class="0">
<segment>
<pinref part="SW1" gate="1" pin="S1"/>
<wire x1="96.52" y1="111.76" x2="96.52" y2="114.3" width="0.1524" layer="91"/>
<pinref part="CN2" gate="G$1" pin="VPP/!MCLR"/>
<wire x1="93.98" y1="134.62" x2="210.82" y2="134.62" width="0.1524" layer="91"/>
<pinref part="R1" gate="G$1" pin="1"/>
<wire x1="93.98" y1="134.62" x2="93.98" y2="137.16" width="0.1524" layer="91"/>
<junction x="93.98" y="134.62"/>
<pinref part="SW1" gate="1" pin="S"/>
<wire x1="93.98" y1="134.62" x2="93.98" y2="119.38" width="0.1524" layer="91"/>
<wire x1="93.98" y1="119.38" x2="93.98" y2="114.3" width="0.1524" layer="91"/>
<wire x1="93.98" y1="114.3" x2="93.98" y2="111.76" width="0.1524" layer="91"/>
<wire x1="96.52" y1="114.3" x2="93.98" y2="114.3" width="0.1524" layer="91"/>
<junction x="93.98" y="114.3"/>
<pinref part="U2" gate="G$1" pin="RA3/!MCLR!"/>
<wire x1="129.54" y1="119.38" x2="93.98" y2="119.38" width="0.1524" layer="91"/>
<junction x="93.98" y="119.38"/>
</segment>
</net>
<net name="N$2" class="0">
<segment>
<wire x1="162.56" y1="124.46" x2="170.18" y2="124.46" width="0.1524" layer="91"/>
<wire x1="170.18" y1="124.46" x2="170.18" y2="142.24" width="0.1524" layer="91"/>
<pinref part="CN2" gate="G$1" pin="PGD"/>
<wire x1="170.18" y1="142.24" x2="210.82" y2="142.24" width="0.1524" layer="91"/>
<pinref part="U2" gate="G$1" pin="PDAT/RA0"/>
</segment>
</net>
<net name="N$4" class="0">
<segment>
<pinref part="CN2" gate="G$1" pin="PGC"/>
<wire x1="210.82" y1="144.78" x2="172.72" y2="144.78" width="0.1524" layer="91"/>
<wire x1="172.72" y1="144.78" x2="172.72" y2="121.92" width="0.1524" layer="91"/>
<wire x1="172.72" y1="121.92" x2="162.56" y2="121.92" width="0.1524" layer="91"/>
<pinref part="U2" gate="G$1" pin="PCLK/RA1"/>
</segment>
</net>
<net name="N$1" class="0">
<segment>
<pinref part="U3" gate="G$1" pin="SDA"/>
<wire x1="213.36" y1="99.06" x2="190.5" y2="99.06" width="0.1524" layer="91"/>
<wire x1="190.5" y1="99.06" x2="172.72" y2="99.06" width="0.1524" layer="91"/>
<wire x1="172.72" y1="99.06" x2="172.72" y2="114.3" width="0.1524" layer="91"/>
<pinref part="U2" gate="G$1" pin="SDA/RC1"/>
<wire x1="172.72" y1="114.3" x2="162.56" y2="114.3" width="0.1524" layer="91"/>
<pinref part="R3" gate="G$1" pin="1"/>
<wire x1="190.5" y1="104.14" x2="190.5" y2="99.06" width="0.1524" layer="91"/>
<junction x="190.5" y="99.06"/>
<wire x1="190.5" y1="99.06" x2="190.5" y2="81.28" width="0.1524" layer="91"/>
<pinref part="U4" gate="G$1" pin="SDA"/>
<wire x1="190.5" y1="81.28" x2="175.26" y2="81.28" width="0.1524" layer="91"/>
</segment>
</net>
<net name="N$5" class="0">
<segment>
<pinref part="U3" gate="G$1" pin="SCL"/>
<wire x1="213.36" y1="96.52" x2="180.34" y2="96.52" width="0.1524" layer="91"/>
<wire x1="180.34" y1="96.52" x2="170.18" y2="96.52" width="0.1524" layer="91"/>
<wire x1="170.18" y1="96.52" x2="170.18" y2="116.84" width="0.1524" layer="91"/>
<pinref part="U2" gate="G$1" pin="SCL/RC0"/>
<wire x1="170.18" y1="116.84" x2="162.56" y2="116.84" width="0.1524" layer="91"/>
<pinref part="R2" gate="G$1" pin="1"/>
<wire x1="180.34" y1="104.14" x2="180.34" y2="96.52" width="0.1524" layer="91"/>
<junction x="180.34" y="96.52"/>
<wire x1="180.34" y1="96.52" x2="180.34" y2="76.2" width="0.1524" layer="91"/>
<pinref part="U4" gate="G$1" pin="SCL"/>
<wire x1="180.34" y1="76.2" x2="175.26" y2="76.2" width="0.1524" layer="91"/>
</segment>
</net>
<net name="+3V3" class="0">
<segment>
<pinref part="C1" gate="G$1" pin="1"/>
<pinref part="U1" gate="G$1" pin="VOUT"/>
<wire x1="27.94" y1="134.62" x2="27.94" y2="129.54" width="0.1524" layer="91"/>
<wire x1="27.94" y1="134.62" x2="33.02" y2="134.62" width="0.1524" layer="91"/>
<pinref part="+3V1" gate="G$1" pin="+3V3"/>
<wire x1="27.94" y1="134.62" x2="27.94" y2="139.7" width="0.1524" layer="91"/>
<junction x="27.94" y="134.62"/>
</segment>
<segment>
<pinref part="R1" gate="G$1" pin="2"/>
<wire x1="93.98" y1="147.32" x2="93.98" y2="149.86" width="0.1524" layer="91"/>
<wire x1="93.98" y1="149.86" x2="119.38" y2="149.86" width="0.1524" layer="91"/>
<wire x1="119.38" y1="149.86" x2="119.38" y2="127" width="0.1524" layer="91"/>
<pinref part="U2" gate="G$1" pin="VDD"/>
<wire x1="129.54" y1="127" x2="119.38" y2="127" width="0.1524" layer="91"/>
<junction x="119.38" y="127"/>
<pinref part="C3" gate="G$1" pin="1"/>
<wire x1="106.68" y1="109.22" x2="106.68" y2="127" width="0.1524" layer="91"/>
<wire x1="106.68" y1="127" x2="119.38" y2="127" width="0.1524" layer="91"/>
<pinref part="+3V2" gate="G$1" pin="+3V3"/>
<wire x1="93.98" y1="149.86" x2="93.98" y2="154.94" width="0.1524" layer="91"/>
<junction x="93.98" y="149.86"/>
<pinref part="R2" gate="G$1" pin="2"/>
<pinref part="CN2" gate="G$1" pin="VDD"/>
<wire x1="210.82" y1="137.16" x2="185.42" y2="137.16" width="0.1524" layer="91"/>
<pinref part="R3" gate="G$1" pin="2"/>
<wire x1="190.5" y1="116.84" x2="190.5" y2="114.3" width="0.1524" layer="91"/>
<wire x1="185.42" y1="116.84" x2="190.5" y2="116.84" width="0.1524" layer="91"/>
<junction x="185.42" y="116.84"/>
<wire x1="185.42" y1="116.84" x2="185.42" y2="137.16" width="0.1524" layer="91"/>
<wire x1="185.42" y1="116.84" x2="180.34" y2="116.84" width="0.1524" layer="91"/>
<wire x1="180.34" y1="116.84" x2="180.34" y2="114.3" width="0.1524" layer="91"/>
<wire x1="119.38" y1="149.86" x2="185.42" y2="149.86" width="0.1524" layer="91"/>
<wire x1="185.42" y1="149.86" x2="185.42" y2="137.16" width="0.1524" layer="91"/>
<junction x="119.38" y="149.86"/>
<junction x="185.42" y="137.16"/>
<pinref part="U3" gate="G$1" pin="V+"/>
<wire x1="213.36" y1="93.98" x2="208.28" y2="93.98" width="0.1524" layer="91"/>
<pinref part="C4" gate="G$1" pin="1"/>
<wire x1="208.28" y1="91.44" x2="208.28" y2="93.98" width="0.1524" layer="91"/>
<wire x1="190.5" y1="116.84" x2="208.28" y2="116.84" width="0.1524" layer="91"/>
<wire x1="208.28" y1="116.84" x2="208.28" y2="93.98" width="0.1524" layer="91"/>
<junction x="190.5" y="116.84"/>
<junction x="208.28" y="93.98"/>
</segment>
<segment>
<pinref part="U4" gate="G$1" pin="VDD"/>
<pinref part="+3V3" gate="G$1" pin="+3V3"/>
<wire x1="144.78" y1="76.2" x2="137.16" y2="76.2" width="0.1524" layer="91"/>
<wire x1="137.16" y1="76.2" x2="137.16" y2="86.36" width="0.1524" layer="91"/>
<pinref part="C5" gate="G$1" pin="1"/>
<wire x1="137.16" y1="76.2" x2="137.16" y2="71.12" width="0.1524" layer="91"/>
<junction x="137.16" y="76.2"/>
</segment>
</net>
<net name="N$6" class="0">
<segment>
<pinref part="R4" gate="G$1" pin="2"/>
<pinref part="D1" gate="G$1" pin="C"/>
<wire x1="119.38" y1="91.44" x2="119.38" y2="96.52" width="0.1524" layer="91"/>
</segment>
</net>
<net name="N$7" class="0">
<segment>
<pinref part="D1" gate="G$1" pin="A"/>
<wire x1="119.38" y1="104.14" x2="119.38" y2="111.76" width="0.1524" layer="91"/>
<pinref part="U2" gate="G$1" pin="RC3"/>
<wire x1="119.38" y1="111.76" x2="129.54" y2="111.76" width="0.1524" layer="91"/>
</segment>
</net>
</nets>
</sheet>
</sheets>
</schematic>
</drawing>
<compatibility>
<note version="6.3" minversion="6.2.2" severity="warning">
Since Version 6.2.2 text objects can contain more than one line,
which will not be processed correctly with this version.
</note>
</compatibility>
</eagle>
